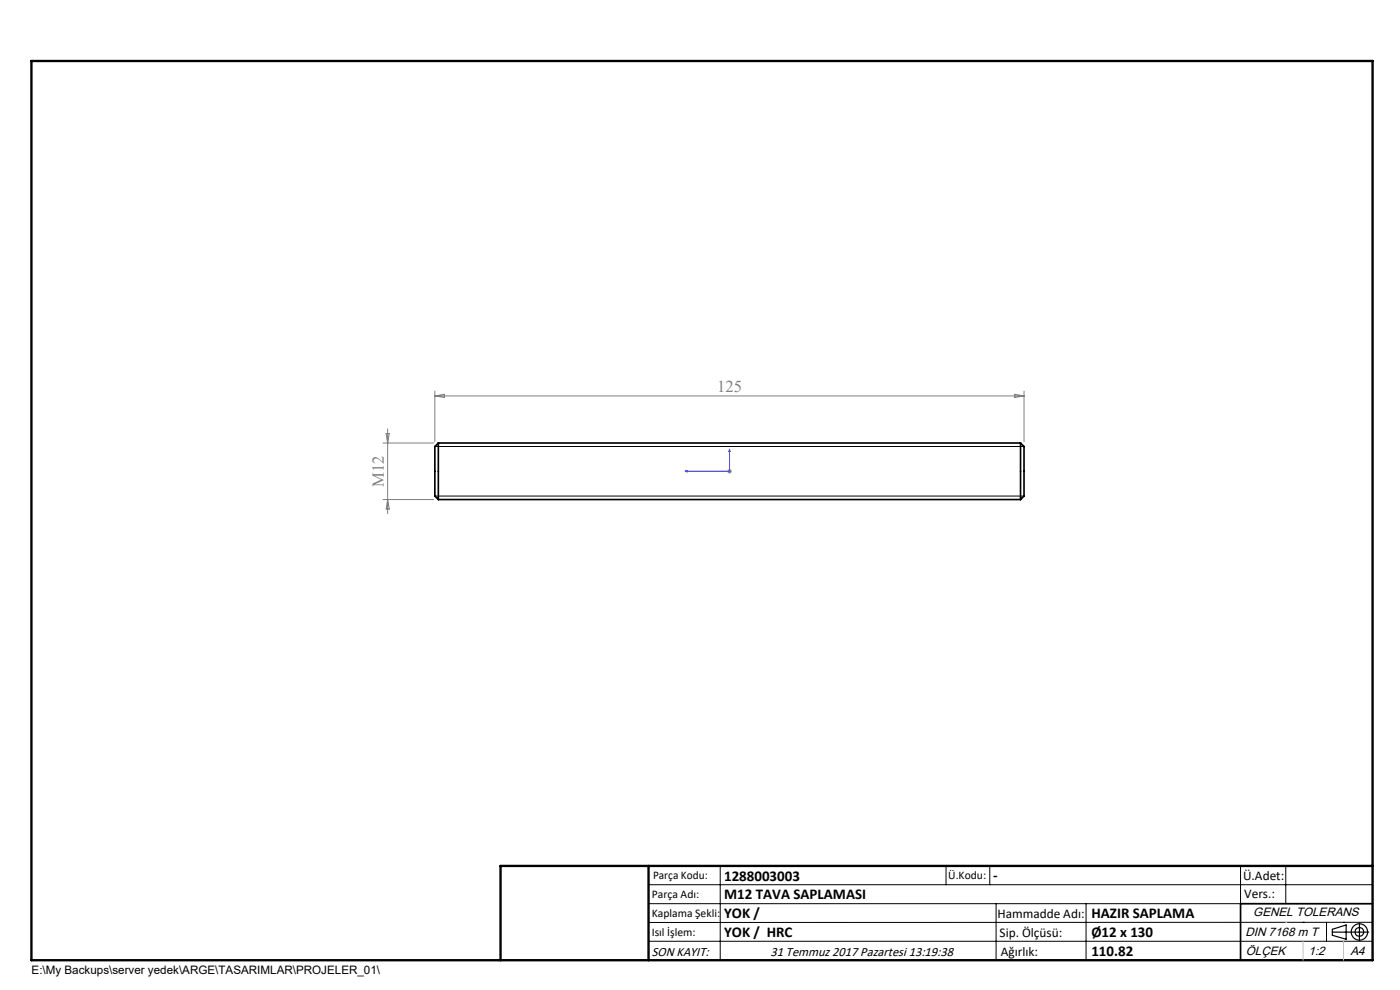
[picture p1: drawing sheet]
<svg xmlns="http://www.w3.org/2000/svg" width="297mm" height="210mm" viewBox="0 0 297 210" stroke-linecap="round" stroke-linejoin="round" font-family="sans-serif">
<g fill="none" stroke="#000" stroke-width=".25">
<path d="M282.6 197.7h7.8M282.6 197.1l3-.9v3l-3-.8zM288.4 195.8v3.8M106.2 203.7h185"/>
<circle cx="288.4" cy="197.7" r="1.74"/>
<circle cx="288.4" cy="197.7" r=".93"/>
</g>
<path d="M145.3 100l.5-.1v.2zM154.8 95.3l.1 .4h-.3zM154.8 95.3v4.7h-9.5" fill="none" stroke="#00f" stroke-width=".21"/>
<g fill="none" stroke="#808080" stroke-width=".21">
<path d="M81.2 94h10.8M81.9 92h.7l-.4 2zM82.2 91v18M92.3 83v10.7M92.3 84h124.9M92.3 84l2-.4v.7zM154.2 100h1.1M154.4 99.6l.7 .7M154.8 99.5v1M155.1 99.6l-.7 .7M215.3 83.6l1.9 .4-1.9 .3zM217.2 83v10.7"/>
<path d="M81.2 106h10.8M82.2 106l.4 2h-.7z"/>
</g>
<g fill="none" stroke="#000" stroke-width=".21">
<path d="M92.3 94.7h124.9M92.3 105.2h124.9M137.6 187.7h153.6M137.6 191.7h153.6M137.6 199.7h153.6M152.8 183.7v20M200.7 183.7v4M210 183.7v4M211.3 191.7v12M230.4 191.7v12M263.2 183.7v20M272.8 183.7v8"/>
<path d="M276.4 195.6h.1M281.4 195.6v4.1M285 195.6h.1M291.2 195.6l-153.6 .1"/>
</g>
<path d="M291.2 191.7h-28v12" fill="none" stroke="#000" stroke-width=".35"/>
<path d="M6.7 12.9h284.5v190.8h-284.5zM137.6 183.7v20M291.2 183.7h-185v20" fill="none" stroke="#000" stroke-width=".5"/>
<path d="M276.4 199.7v4M285 199.7v4" fill="none" stroke="#c0c0c0" stroke-width=".21"/>
<path d="M272.8 195.6h.1" fill="none" stroke="#c0c0c0" stroke-width=".25"/>
<path d="M154.8 95.3l.1 .4h-.3zM145.3 100l.5-.1v.2z" fill="#00f"/>
<path d="M93 94v12M93 94l-.7 .7v10.5l.7 .8M93 94h123.5M216.5 94v12M216.5 94l.7 .7v10.5l-.7 .8M93 106h123.5" fill="none" stroke="#000" stroke-width=".35"/>
<g font-size="3.5" fill="#808080">
<text x="152.1" y="83.1">125</text>
<text x="81.4" y="103.3" transform="rotate(-90 81.4 103.3)">M12</text>
</g>
<g font-size="3.2">
<text x="153.6" y="186.8">1288003003</text>
<text x="153.6" y="190.8">M12 TAVA SAPLAMASI</text>
<text x="210.7" y="186.6">-</text>
<text x="153.6" y="194.8">YOK /</text>
<text x="231.5" y="194.8">HAZIR SAPLAMA</text>
<text x="153.6" y="198.8">YOK / HRC</text>
<text x="231.5" y="198.7">Ø12 x 130</text>
<text x="231.5" y="202.8">110.82</text>
</g>
<g font-size="2.8">
<text x="263.7" y="186.7">Ü.Adet:</text>
<text x="263.9" y="190.5">Vers.:</text>
<text x="211.6" y="194.8">Hammadde Adı:</text>
<text x="138.3" y="202.8">SON KAYIT:</text>
<text x="163.5" y="202.8">31 Temmuz 2017 Pazartesi 13:19:38</text>
<text x="212.1" y="198.7">Sip. Ölçüsü:</text>
<text x="212.3" y="202.7">Ağırlık:</text>
</g>
<g font-size="2.6">
<text x="265.9" y="194.4">GENEL TOLERANS</text>
<text x="264.2" y="198.5">DIN 7168 m T</text>
<text x="264.3" y="202.6">ÖLÇEK</text>
<text x="277.6" y="202.6">1:2</text>
<text x="286.5" y="202.6">A4</text>
</g>
<g font-size="2.5">
<text x="138.3" y="190.5">Parça Adı:</text>
<text x="138.5" y="186.5">Parça Kodu:</text>
<text x="201.2" y="186.5">Ü.Kodu:</text>
<text x="138.3" y="194.5">Kaplama Şekli:</text>
<text x="138.3" y="198.6">Isıl İşlem:</text>
<text x="6.7" y="206.7">E:\My Backups\server yedek\ARGE\TASARIMLAR\PROJELER_01\</text>
</g>
</svg>
